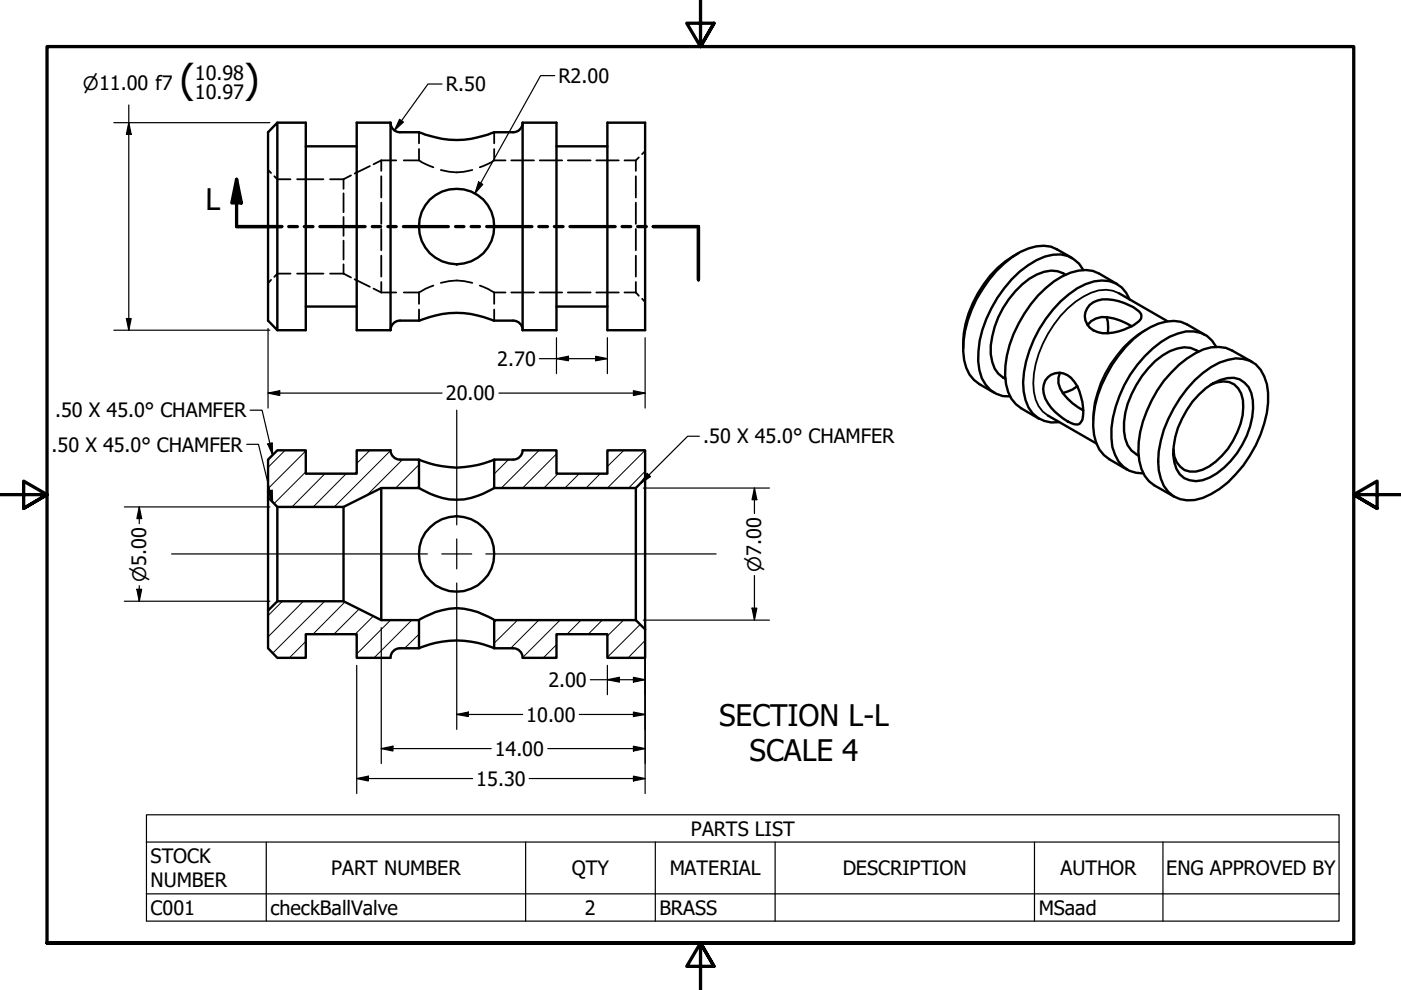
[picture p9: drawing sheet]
<svg xmlns="http://www.w3.org/2000/svg" width="297mm" height="210mm" viewBox="0 0 297 210" stroke-linecap="round" stroke-linejoin="round" font-family="sans-serif">
<!-- layer: Hatch (ANSI) -->
<g fill="none" stroke="#000" stroke-width=".21">
<path d="M60.5 95.5l-3.7 3.6M64.8 95.6l-8 8M78.4 95.5l-2.8 2.8M82.8 95.5l-11.9 12M85.3 97.4l-7.4 7.5M88.8 98.5l-4.9 5M107.8 97.4l-3 3.1M114.3 95.5l-8 8M118 96.2l-7.2 7.3M132.3 95.5l-3.5 3.4M136.8 99.9l-3.5 3.6M136.8 95.5l-8 8"/>
<path d="M64.8 100l-6.7 6.8M68.9 100.4l-7 7.1M73.4 100.4l-7 7.1M88.8 103l-.5 .5M118.3 100.4l-3 3.1M122.8 100.4l-3 3.1M127.3 100.4l-3 3.1M59.9 127.5l-3.1 3M64.3 127.5l-7.5 7.5M64.8 136l-3.5 3.5M68.8 127.5l-11 11M73.2 127.6l-6.8 6.9"/>
<path d="M76.1 129.1l-5.3 5.4M79.1 130.7l-3.8 3.8M82.8 131.5l-7.2 7.2M87.3 131.5l-8 8M88.8 134.5l-3 2.9M105.3 131.5l-.5 .4M109.7 131.5l-4.9 4.9M114.2 131.5l-5.9 5.9M118 136.7l-2.8 2.8M118.7 131.5l-7.9 7.9M123.2 131.5l-3 3M127.7 131.5l-3 3"/>
<path d="M132.2 131.5l-3.4 3.3M135.8 132.4l-7 7M136.8 135.8l-3.6 3.7"/>
</g>
<!-- layer: Hidden (ANSI) -->
<g fill="none" stroke="#000" stroke-width=".38">
<path d="M56.8 36l.7 .7M58.2 37.4l.6 .6h2.8M63 38h5.6M70 38h2.8M72.8 38v2M74.4 37.2l-1.6 .8M78.4 35.2l-3.2 1.6M80.8 34v2.2M80.8 37.4v4.5M80.8 34h3.2M80.8 34l-1.6 .8M85.6 34h3.2"/>
<path d="M88.8 34l1.4 .8 1.7 .7M88.8 28v2.4M88.8 31.6v2.4M93.5 36a11.2 11.2 0 0 0 6.6 0M104.8 34l-1.4 .8-1.7 .7M104.8 28v2.4M104.8 31.6v2.4M104.8 34h2.4M108.4 34h4.8M114.4 34h4.8M120.4 34h4.8M126.4 34h4.8"/>
<path d="M132.4 34h2.4M134.8 37.4v4.5M135.4 33.4l-.6 .6v2.2M136.8 32l-.7 .7M57.5 59.3l-.7 .7M61.6 58h-2.8l-.6 .7M63 58h5.6M70 58h2.8M72.8 41v4M72.8 46v4M72.8 51v4M72.8 56v2"/>
<path d="M72.8 58l1.6 .8M75.2 59.2l3.2 1.6M80.8 43v4.5M80.8 48.5v4.6M80.8 54.2v4.4M80.8 59.8v2.2M93.5 60a11.2 11.2 0 0 1 6.6 0M134.8 43v4.5M134.8 48.5v4.6M134.8 54.2v4.4M134.8 59.8v2.2M79.2 61.2l1.6 .8"/>
<path d="M80.8 62h3.2M85.6 62h3.2M88.8 62v2.4M88.8 65.6v2.4M91.9 60.6l-1.7 .6-1.4 .8M101.7 60.6l1.7 .6 1.4 .8M104.8 62v2.4M104.8 65.6v2.4M104.8 62h2.4M108.4 62h4.8M114.4 62h4.8M120.4 62h4.8"/>
<path d="M126.4 62h4.8M132.4 62h2.4M134.8 62l.6 .7M136.1 63.3l.7 .7"/>
</g>
<!-- layer: Visible (ANSI) -->
<g fill="none" stroke="#000" stroke-width=".51">
<path d="M58.8 26v44l-2-2v-40zM58.8 26h6v44h-6M64.8 31h10.8M75.6 26h7.2v44h-7.2zM82.8 26a2 2 0 0 0 2 2M84.8 28h4a20.1 20.1 0 0 0 16 0h4M110.8 26a2 2 0 0 1-2 2M110.8 26h7.2v44h-7.2zM118 31h10.8M128.8 26h8v44h-8zM215.9 53.7a23.1 23.1 0 0 0-11.7 20.2M225.9 58.3a5.6 5.6 0 0 0-6.1-.1 19.3 19.3 0 0 0-9.7 16.9 5.8 5.8 0 0 0 3.1 5.2"/>
<path d="M227.3 54.7l-3.2-1.8a7.1 7.1 0 0 0-6-.2 21 21 0 0 0-9.8 8.7 22.5 22.5 0 0 0-3.9 14.9 7 7 0 0 0 3.2 5.1l3.2 1.9M229.7 57.2a6.1 6.1 0 0 0-6.4-3.2 15.3 15.3 0 0 0-8.8 5.2 25.4 25.4 0 0 0-7.1 17.4 7.7 7.7 0 0 0 3.8 6.9l1.4 .5h1.6M64.8 65h10.8M84.8 68a2 2 0 0 0-2 2M84.8 68h4a20.1 20.1 0 0 1 16 0h4M108.8 68a2 2 0 0 1 2 2M118 65h10.8M222.2 80a3.6 3.6 0 0 1 5.6 .9 11.2 11.2 0 0 1 1.7 8.1 1.26 1.26 0 0 1-1.7 1 12 12 0 0 1-6.2-5.5 4 4 0 0 1 .6-4.5zM224.7 79a4.2 4.2 0 0 0 .8 4.5 12.9 12.9 0 0 0 4.2 3.5M230.6 68.9a4.3 4.3 0 0 1 4.3-1.6 13.2 13.2 0 0 1 5.1 1.9M231 64.7a6.2 6.2 0 0 1 6.2-.8 8.3 8.3 0 0 1 4.7 2.7 1.51 1.51 0 0 1-.9 1.9 12.1 12.1 0 0 1-7.3 2.1 3.6 3.6 0 0 1-3.2-5.2zM234.6 67.2l.3 1.1v2.3"/>
<path d="M236.9 60.2l-3.9-2.2a7.2 7.2 0 0 0-6.1-.2 21.8 21.8 0 0 0-10.9 10.8 20.7 20.7 0 0 0-2.7 12.8 7 7 0 0 0 3.2 5.2l3.8 2.2M237.2 62.1l10.3 6M239.5 63.5a6.1 6.1 0 0 0-7.5-3.8 19.2 19.2 0 0 0-10.3 7.9 25.6 25.6 0 0 0-4.8 13.5 9.9 9.9 0 0 0 2 6.6 6.3 6.3 0 0 0 5.6 1.8M254.1 74.5a5.1 5.1 0 0 0-4.5-.6 15.4 15.4 0 0 0-8.7 7.7 15.8 15.8 0 0 0-2.3 11.4 5.2 5.2 0 0 0 2.8 3.6M255.5 71l-3.8-2.2a7.2 7.2 0 0 0-6.1-.2 20.4 20.4 0 0 0-9.8 8.7 22.6 22.6 0 0 0-3.8 14.9 7 7 0 0 0 3.2 5.2l3.8 2.2M257.9 73.6a6.2 6.2 0 0 0-8.2-2.9 18.3 18.3 0 0 0-8.6 6.7 25.3 25.3 0 0 0-5.5 15.5 8 8 0 0 0 3.8 6.9l1.5 .4 1.5 .2M265.5 76.7l-4.3-2.4a7.8 7.8 0 0 0-7.8 .6 25.2 25.2 0 0 0-12 21 8.3 8.3 0 0 0 3.3 7l4.3 2.4M84.8 97.4a2 2 0 0 1-2-2l-7.2 .1v4.9h-10.8v-4.9h-6l-2 1.9v8M84.8 97.4h4v6.1h-8l-8 4h-14l-2-2.1M88.8 97.4a19.4 19.4 0 0 0 16 0M108.8 97.4h-4v6.1h30M108.8 97.4a2 2 0 0 0 2-1.9h7.2v4.9h10.8v-4.9h8v5.9l-2 2.1"/>
<path d="M222.2 88.1l10.3 6M228.4 81.9l-1 .7-2.1 .7M253.3 80.6a15 15 0 0 1 8.7-4.6 5.8 5.8 0 0 1 6 3.8 14.3 14.3 0 0 1 0 10 25.1 25.1 0 0 1-11.2 14.9 8 8 0 0 1-7.9 .6 7.5 7.5 0 0 1-3.2-5.6 22.9 22.9 0 0 1 4.5-15.3l1.5-1.9zM254.3 83.6a10.2 10.2 0 0 1 7.3-3.5 4.8 4.8 0 0 1 4 4.8 18 18 0 0 1-9.1 16.4 4.9 4.9 0 0 1-7.5-3.3 14.4 14.4 0 0 1 1.6-9.3l2.3-3.6zM256.7 81.6a5 5 0 0 1 5-.1 5.4 5.4 0 0 1 1.9 4.8 16.1 16.1 0 0 1-8.6 13.3 4.1 4.1 0 0 1-6-2.8l-.2-1.5M56.8 105.4v24M58.8 107.5v20M72.8 107.5v20M80.8 103.5v28M88.8 103.5a16.7 16.7 0 0 0 8 2.5 16.7 16.7 0 0 0 8-2.5M134.8 103.5v28M136.8 101.4v32"/>
<path d="M58.8 127.5l-2 1.9v8l2 2.1h6v-5h10.8v5h7.2a2 2 0 0 1 2-2.1M58.8 127.5h14l8 4h8v5.9h-4M88.8 131.5a14.3 14.3 0 0 1 12.5-1.7l3.5 1.7M88.8 137.4a20.1 20.1 0 0 1 16 0M136.8 133.4l-2-1.9h-30v5.9h4M136.8 133.4v6.1h-8v-5h-10.8v5l-7.2-.1a2 2 0 0 0-2-2"/>
<circle cx="96.8" cy="48" r="8"/>
<circle cx="96.8" cy="117.5" r="8"/>
</g>
<!-- layer: Visible Narrow (ANSI) -->
<path d="M237.2 62.1a6.7 6.7 0 0 0-5.9 0 21.8 21.8 0 0 0-11.1 12.9 16.3 16.3 0 0 0-.6 9.7l.6 1.4 .9 1.2 1.1 .8M242.9 69.9a23.1 23.1 0 0 0-11.1 19.3" fill="none" stroke="#000" stroke-width=".38"/>
<!-- layer: Section Line (ANSI) -->
<g fill="none" stroke="#000" stroke-width=".7">
<path d="M50.2 38l1 5h-2.1zM50.2 38v10h9.6M61.2 48h1.9M64.5 48h1.9M67.8 48h9.6M78.9 48h1.8M82.2 48h1.8M85.5 48h9.6M96.6 48h1.8M99.9 48h1.8M103.2 48h9.6M114.2 48h1.9"/>
<path d="M117.5 48h1.9M120.8 48h9.6M131.9 48h1.8M135.2 48h1.8M138.5 48h9.6v11.3"/>
</g>
<path d="M50.2 38l1 5h-2.1z" fill-rule="evenodd" fill="#000"/>
<!-- layer: Symbol (ANSI) -->
<g fill="none" stroke="#000" stroke-width=".25">
<path d="M52.3 94.2h2.5l3 12.3M53 87h2.6l2.2 9.4M56.8 94.1l.9-.2 .1 2.5zM148.3 92.5h-2.5l-10 10M56.7 104.2l1-.3 .1 2.6zM137.2 100.4l.7 .7-2.1 1.4zM31.1 178.5v-5.7h252.8v5.7M31.1 178.5h252.8v11M31.1 178.5v16.8h252.8v-5.8M56.5 178.5v16.8M111.4 178.5v16.8M138.9 178.5v16.8"/>
<path d="M164.3 178.5v16.8M219.3 178.5v16.8M246.6 178.5v16.8M31.1 189.5h252.8"/>
</g>
<!-- layer: Border (ANSI) -->
<path d="M148.5 -.1v10l-2.9-5h5.8l-2.9 5 2.9-5M0 104.9h10l-5-2.9v5.8l5-2.9-5 2.9M297 104.9h-10l5-2.9v5.8l-5-2.9 5 2.9M10 199.9v-190h277v190h-277h277M151.4 204.9l-2.9-5 2.9 5h-5.8l2.9-5v10" fill="none" stroke="#000" stroke-width=".7"/>
<!-- layer: Dimension (ANSI) -->
<g fill="none" stroke="#000" stroke-width=".25">
<path d="M93.7 17.8h-3l-7.1 9.9M117.6 16h-3l-13.9 25M24.1 26h33.1M27.3 26l.5 2.5h-1zM27.3 22.3v47.7M84.7 25.3l.8 .6-1.9 1.8zM101.5 38.6l.9 .5-1.7 1.9zM24.1 70h33.1M26.8 67.5h1l-.5 2.5zM56.8 69.6v16.9M114.4 76h14.4M118 76l2.5-.5v1z"/>
<path d="M118 71.6v7.6M126.3 75.5l2.5 .5-2.5 .5zM128.8 71.6v7.6M136.8 71.6v14.9M56.8 83.3l2.5-.5v1.1zM56.8 83.3h36.9M105.8 83.3h31M134.3 82.8l2.5 .5-2.5 .6zM26.4 107.5h30.8M29.5 107.5l.5 2.5h-1zM29.5 107.5v3.5M136.4 103.5h26.7"/>
<path d="M160 103.5l.5 2.5h-1.1zM160 103.5v5.4M26.4 127.5h30.8M29 124.9h1l-.5 2.6zM29.5 124.2v3.3M80.8 133.1v28.8M136.4 131.5h26.7M136.8 135v33.2M159.4 128.9h1.1l-.5 2.6zM160 122v9.5M75.6 141.1v27.1M80.8 158.7l2.5-.5v1z"/>
<path d="M80.8 158.7h23.3M96.8 151.5l2.5-.5v.9zM96.8 151.5h14M96.8 151.3v3.4M116.1 158.7h20.7M122.8 151.5h14M125.2 144.1h11.6M128.8 144.1l2.5-.5v1zM128.8 141.1v6.2M134.3 158.2l2.5 .5-2.5 .5zM134.3 151l2.5 .5-2.5 .4zM134.3 143.6l2.5 .5-2.5 .5z"/>
<path d="M75.6 165.1l2.5-.5v1zM75.6 165.1h24.6M112.2 165.1h24.6M134.3 164.6l2.5 .5-2.5 .5z"/>
</g>
<g fill="#000">
<path d="M27.3 26l.5 2.5h-1z" fill-rule="evenodd"/>
<path d="M84.7 25.3l.8 .6-1.9 1.8z" fill-rule="evenodd"/>
<path d="M101.5 38.6l.9 .5-1.7 1.9z" fill-rule="evenodd"/>
<path d="M26.8 67.5h1l-.5 2.5z" fill-rule="evenodd"/>
<path d="M118 76l2.5-.5v1z" fill-rule="evenodd"/>
<path d="M126.3 75.5l2.5 .5-2.5 .5z" fill-rule="evenodd"/>
<path d="M56.8 83.3l2.5-.5v1.1z" fill-rule="evenodd"/>
<path d="M134.3 82.8l2.5 .5-2.5 .6z" fill-rule="evenodd"/>
<path d="M29.5 107.5l.5 2.5h-1z" fill-rule="evenodd"/>
<path d="M160 103.5l.5 2.5h-1.1z" fill-rule="evenodd"/>
<path d="M29 124.9h1l-.5 2.6z" fill-rule="evenodd"/>
<path d="M159.4 128.9h1.1l-.5 2.6z" fill-rule="evenodd"/>
<path d="M80.8 158.7l2.5-.5v1z" fill-rule="evenodd"/>
<path d="M96.8 151.5l2.5-.5v.9z" fill-rule="evenodd"/>
<path d="M128.8 144.1l2.5-.5v1z" fill-rule="evenodd"/>
<path d="M134.3 158.2l2.5 .5-2.5 .5z" fill-rule="evenodd"/>
<path d="M134.3 151l2.5 .5-2.5 .4z" fill-rule="evenodd"/>
<path d="M134.3 143.6l2.5 .5-2.5 .5z" fill-rule="evenodd"/>
<path d="M75.6 165.1l2.5-.5v1z" fill-rule="evenodd"/>
<path d="M134.3 164.6l2.5 .5-2.5 .5z" fill-rule="evenodd"/>
</g>
<!-- layer: Center Mark (ANSI) -->
<path d="M96.8 87v24.3M36.4 117.4h54.2M93.7 117.4h6.3M96.8 114.3v6.3M103 117.4h48.8M96.8 123.6v27.7" fill="none" stroke="#000" stroke-width=".25"/>
<!-- layer: Symbol (ANSI) -->
<g fill="#000">
<path d="M56.8 94.1l.9-.2 .1 2.5z" fill-rule="evenodd"/>
<path d="M56.7 104.2l1-.3 .1 2.6z" fill-rule="evenodd"/>
<path d="M137.2 100.4l.7 .7-2.1 1.4z" fill-rule="evenodd"/>
</g>
<g font-size="8.4">
<text x="38.1" y="19.8">(</text>
<text x="51.8" y="19.8">)</text>
</g>
<g font-size="6.3">
<text x="43.6" y="44.5">L</text>
<text x="152.5" y="153.8">SECTION L-L</text>
<text x="158.9" y="161.3">SCALE 4</text>
</g>
<g font-size="4.2">
<text x="41.3" y="17">10.98</text>
<text x="118.4" y="17.6">R2.00</text>
<text x="41.3" y="20.9">10.97</text>
<text x="94.6" y="19.3">R.50</text>
<text x="105.4" y="77.6">2.70</text>
<text x="11.7" y="88.5">.50 X 45.0° CHAMFER</text>
<text x="94.6" y="84.9">20.00</text>
<text x="10.9" y="95.7">.50 X 45.0° CHAMFER</text>
<text x="149.1" y="94">.50 X 45.0° CHAMFER</text>
<text x="116.3" y="145.6">2.00</text>
<text x="111.6" y="153">10.00</text>
<text x="104.9" y="160.2">14.00</text>
<text x="101" y="166.6">15.30</text>
<text x="146.5" y="177.2">PARTS LIST</text>
<text x="31.9" y="183">STOCK</text>
<text x="70.2" y="185.5">PART NUMBER</text>
<text x="121.2" y="185.6">QTY</text>
<text x="142" y="185.5">MATERIAL</text>
<text x="178.7" y="185.6">DESCRIPTION</text>
<text x="224.9" y="185.6">AUTHOR</text>
<text x="247.3" y="185.6">ENG APPROVED BY</text>
<text x="31.9" y="188.1">NUMBER</text>
<text x="31.9" y="194">C001</text>
<text x="57.3" y="194">checkBallValve</text>
<text x="124" y="194">2</text>
<text x="139.8" y="194">BRASS</text>
<text x="220.2" y="194">MSaad</text>
</g>
<g font-size="3.9">
<text x="17.6" y="19">⌀11.00 f7</text>
<text x="31" y="123.4" transform="rotate(-90 31 123.4)">⌀5.00</text>
<text x="161.4" y="121.3" transform="rotate(-90 161.4 121.3)">⌀7.00</text>
</g>
</svg>
